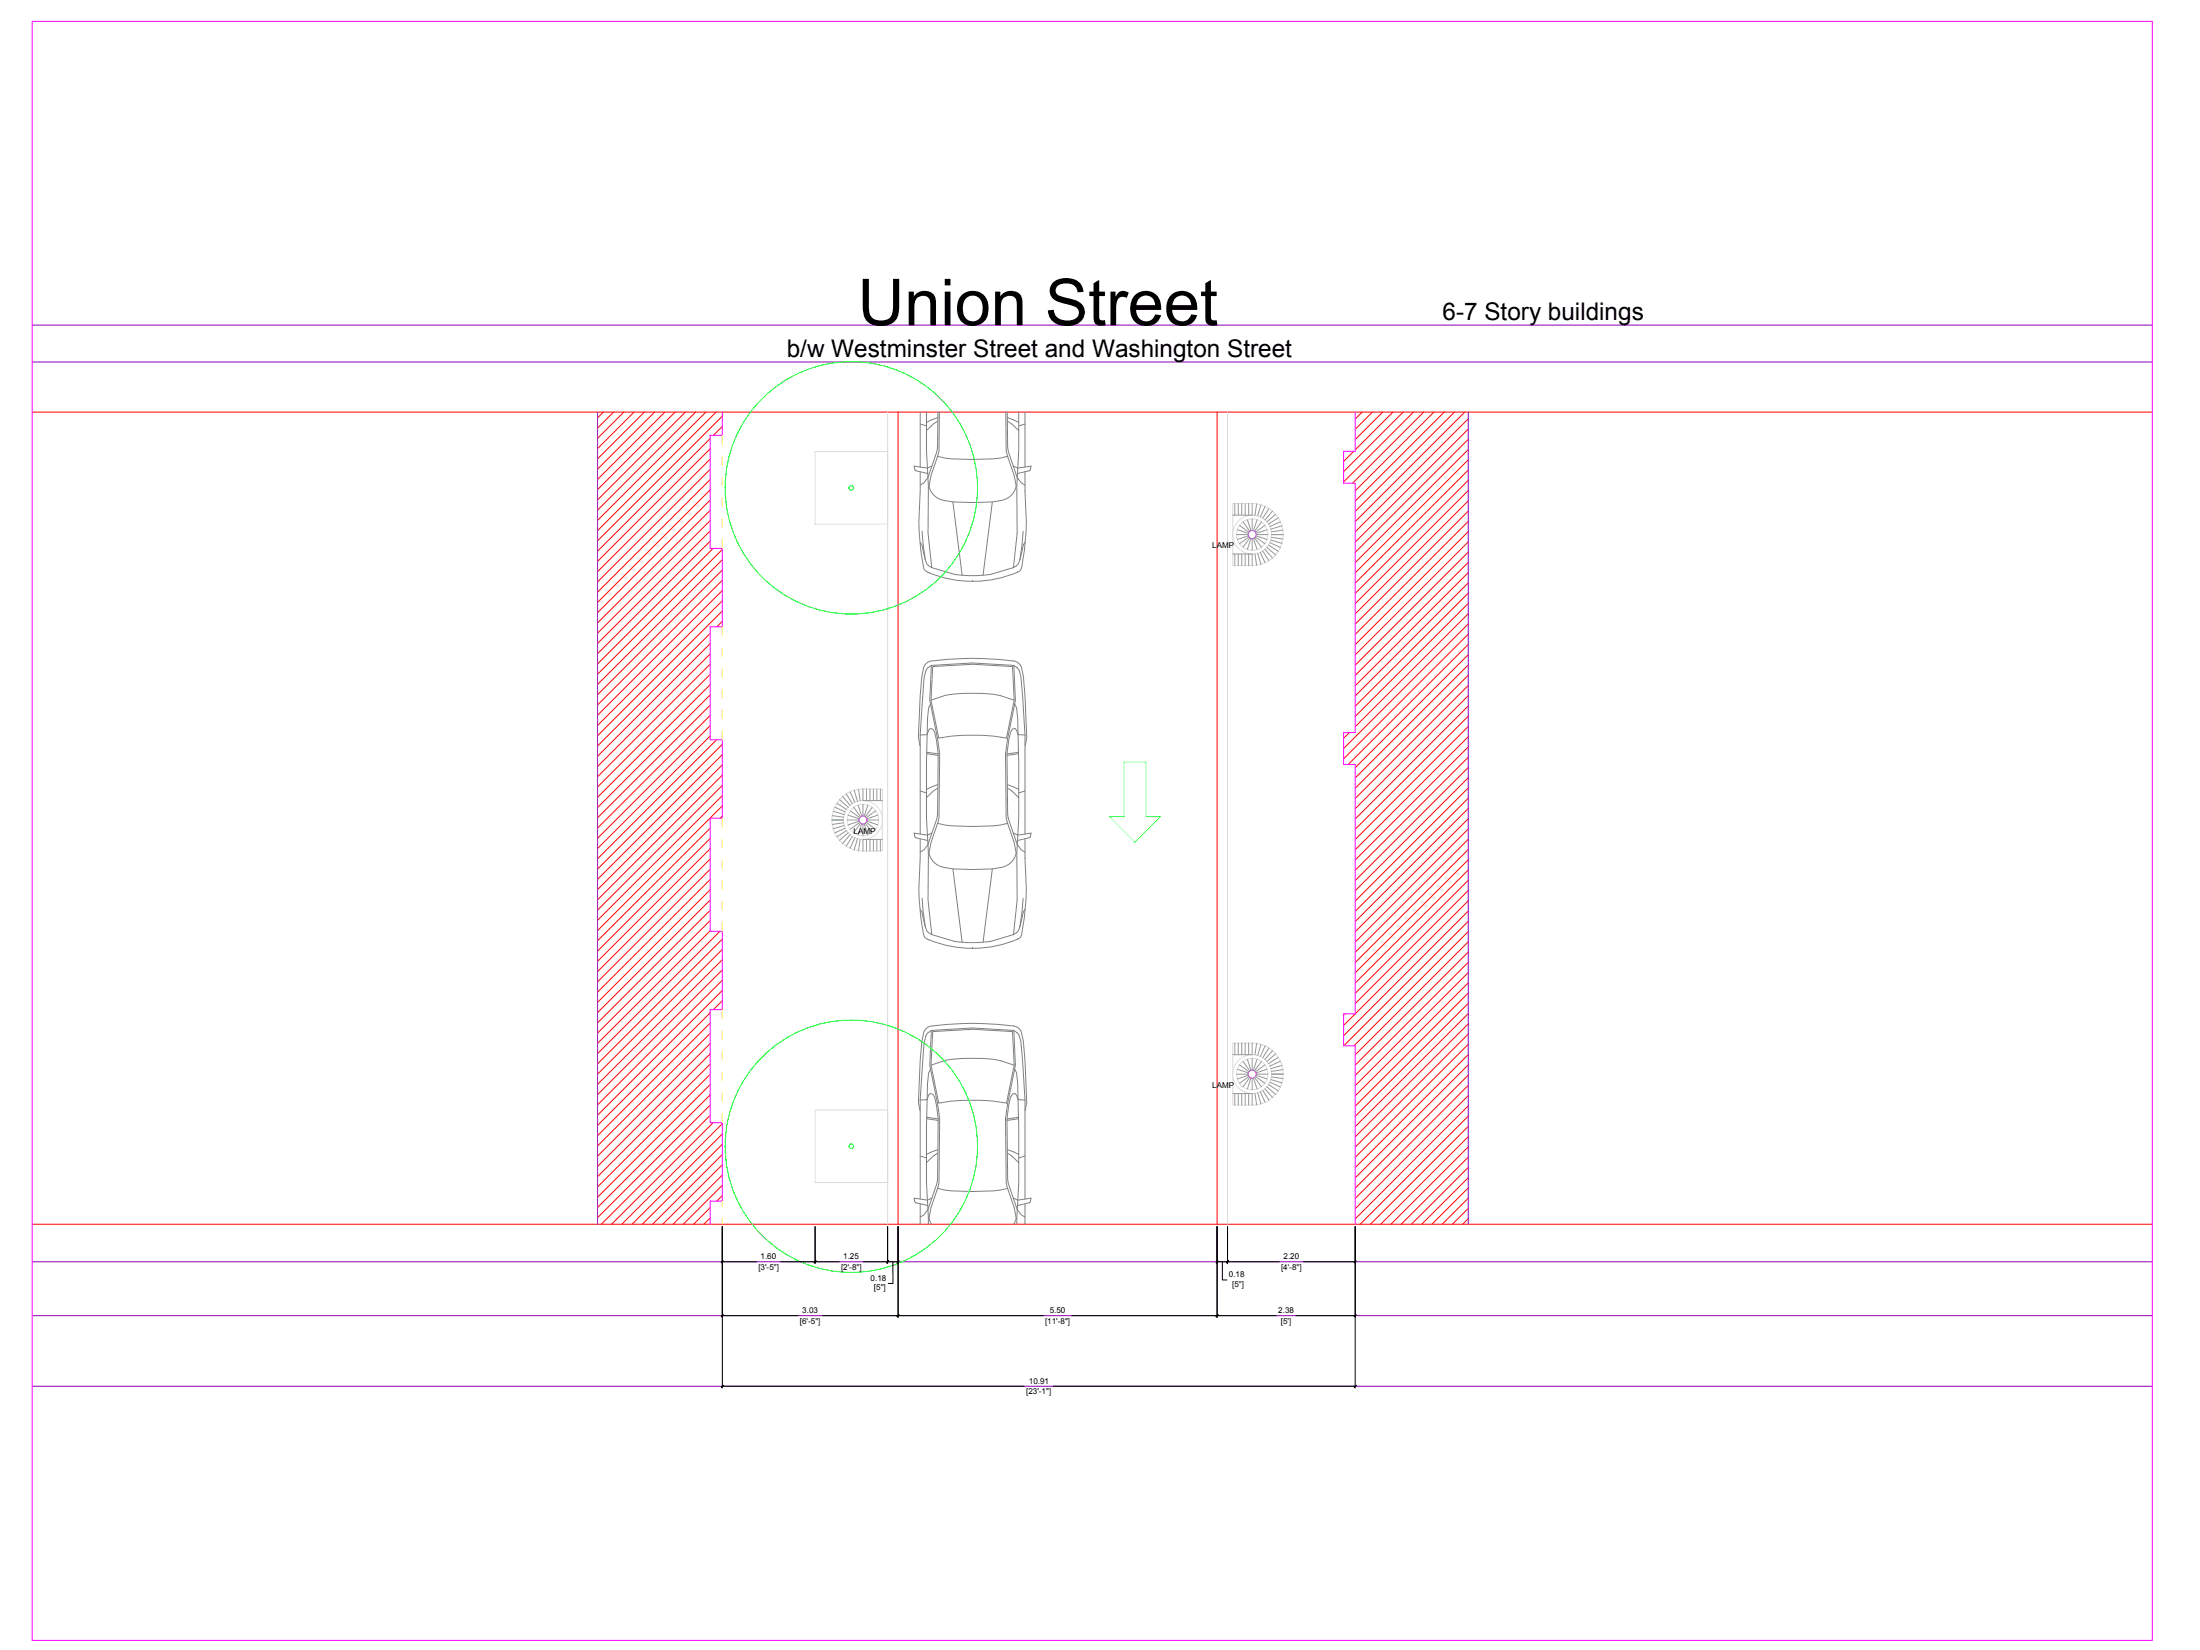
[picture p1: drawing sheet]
<svg xmlns="http://www.w3.org/2000/svg" width="1219mm" height="914mm" viewBox="0 0 1219 914" stroke-linecap="round" stroke-linejoin="round" font-family="sans-serif">
<!-- layer: HIDDEN -->
<path d="M18 180h1175M18 201h1175M331 228v450M814 228v450M18 699h1175M18 729h1175M18 768h1175" fill="none" stroke="#8a00b8" stroke-width=".55"/>
<g fill="none" stroke="#f00" stroke-width=".55">
<path d="M334 228l-3 4M340 228l-9 9M346 228l-15 15M351 228l-20 21M357 228l-26 26M363 228l-32 32M368 228l-37 38M374 228l-43 43M380 228l-49 49M385 228l-54 55M391 228l-60 60M397 228l-66 66"/>
<path d="M400 231l-69 69M400 236l-5 5M755 228l-4 4M761 228l-10 10M766 228l-15 16M772 228l-21 21M778 228l-33 33M783 228l-38 39M789 228l-39 40M795 228l-44 44M800 228l-49 50M806 228l-55 55"/>
<path d="M812 228l-61 61M814 232l-63 63M814 238l-63 62M394 243l-63 62M394 249l-63 62M394 254l-63 63M750 250l-5 6M814 249l-63 63M814 255l-63 63M814 243l-63 63M394 260l-63 62M394 266l-63 62"/>
<path d="M394 271l-63 63M394 277l-63 63M814 260l-63 63M814 266l-63 63M814 272l-63 63M814 278l-63 62M394 283l-63 62M394 289l-63 62M394 294l-63 63M394 300l-63 62M814 283l-63 63M814 289l-63 63"/>
<path d="M814 295l-63 62M395 304l-64 64M400 305l-69 69M400 310l-69 69M400 316l-69 69M814 300l-63 63M814 306l-63 63M814 312l-63 62M814 317l-63 63M400 322l-69 69M400 327l-69 69M400 333l-69 69"/>
<path d="M400 339l-69 69M814 323l-63 63M814 329l-63 62M814 334l-63 63M394 351l-63 62M394 357l-63 62M400 344l-3 3M814 340l-63 63M814 346l-69 69M814 351l-69 70M814 357l-67 67M394 362l-63 63"/>
<path d="M394 368l-63 62M394 374l-63 62M394 379l-63 63M814 363l-63 62M814 368l-63 63M814 374l-63 63M814 380l-63 63M394 385l-63 63M394 391l-63 62M394 397l-63 62M814 386l-63 62M814 391l-63 63"/>
<path d="M814 397l-63 63M394 402l-63 63M394 408l-63 62M397 410l-66 66M400 413l-69 69M400 418l-69 69M748 406l-3 3M814 403l-63 62M814 408l-63 63M814 414l-63 63M814 420l-63 62M400 424l-69 69"/>
<path d="M400 430l-69 69M400 435l-69 69M814 425l-63 63M814 431l-63 63M814 437l-63 62M394 459l-63 62M400 441l-69 69M400 447l-69 69M400 452l-1 1M814 442l-63 63M814 448l-63 63M814 454l-63 62"/>
<path d="M814 459l-63 63M394 465l-63 62M394 470l-63 63M394 476l-63 62M814 465l-63 63M814 471l-63 62M814 476l-63 63M394 482l-63 62M394 487l-63 63M394 493l-63 62M394 499l-63 62M814 482l-63 63"/>
<path d="M814 488l-63 62M814 493l-63 63M814 499l-69 69M394 505l-63 62M394 510l-63 63M394 516l-63 62M399 516l-68 68M814 505l-69 69M814 511l-69 69M814 516l-64 64M400 520l-69 70M400 526l-69 69"/>
<path d="M400 532l-69 69M400 538l-69 69M814 522l-63 63M814 528l-63 62M814 533l-63 63M814 539l-63 63M400 543l-69 69M400 549l-69 69M400 555l-5 5M814 545l-63 62M814 550l-63 63M814 556l-63 63"/>
<path d="M394 561l-63 63M394 567l-63 62M394 573l-63 62M394 578l-63 63M745 562v1M814 562l-63 62M814 567l-63 63M814 573l-63 63M814 579l-63 62M394 584l-63 62M394 590l-63 62M394 595l-63 63"/>
<path d="M814 584l-63 63M814 590l-63 63M814 596l-63 62M394 601l-63 62M394 607l-63 62M394 612l-63 63M394 618l-61 60M814 601l-63 63M814 607l-63 63M814 613l-63 63M814 619l-60 59M395 622l-56 56"/>
<path d="M400 623l-55 55M400 628l-50 50M400 634l-44 44M400 640l-38 38M814 624l-55 54M814 630l-49 48M814 636l-43 42M400 645l-33 33M400 651l-27 27M400 657l-21 21M814 641l-38 37M814 647l-32 31"/>
<path d="M814 653l-26 25M814 658l-20 20M394 669l-10 9M394 675l-4 3M400 663l-3 3M814 664l-15 14M814 670l-9 8M814 675l-3 3"/>
</g>
<!-- layer: Edge -->
<path d="M18 228h1175M498 228v450M674 228v450M18 678h1175" fill="none" stroke="#f00" stroke-width=".55"/>
<!-- layer: Poche -->
<g fill="none" stroke="#f0f" stroke-width=".55">
<path d="M18 12h1175v897h-1175zM400 228v13h-6v63h6v43h-6v63h6v43h-6v63h6v44h-6v62h6v44h-6v12M751 228v22h-6v18h6v138h-6v18h6v138h-6v18h6v98"/>
<circle cx="694" cy="296" r="2.3"/>
<circle cx="478" cy="454" r="2.3"/>
<circle cx="694" cy="595" r="2.3"/>
</g>
<!-- layer: Details -->
<g fill="none" stroke="#dcdcdc" stroke-width=".55">
<path d="M492 228v450M680 228v450M452 250h40v40h-40zM683 279h11a17 17 0 0 1 17 17 17 17 0 0 1-17 17h-11zM466 443a17 17 0 0 1 12-6h11v35h-11a17 17 0 0 1-16-11 17 17 0 0 1 4-18zM683 578h11a17 17 0 0 1 17 17 17 17 0 0 1-17 17h-11zM452 615h40v40h-40z"/>
<circle cx="694" cy="296" r="11"/>
<circle cx="694" cy="296" r="9"/>
<circle cx="478" cy="454" r="11"/>
<circle cx="478" cy="454" r="9"/>
<circle cx="694" cy="595" r="11"/>
<circle cx="694" cy="595" r="9"/>
</g>
<!-- layer: Above -->
<g fill="none" stroke="#ff0" stroke-width=".55">
<path d="M400 241v5M400 253v5M400 265v4M400 276v5M400 287v5M400 299v5M400 347v5M400 359v5M400 371v4M400 382v5M400 394v4M400 405v5"/>
<path d="M400 453v5M400 465v5M400 477v4M400 488v5M400 500v4M400 511v5M400 560v5M400 571v5M400 583v4M400 594v5M400 606v4M400 617v5"/>
<path d="M400 666v3M400 675v3"/>
</g>
<!-- layer: HIDDEN -->
<g fill="none" stroke="#808080" stroke-width=".55">
<path d="M510 235l3 1M510 228v31M513 228v22l1 19v26l2 20M520 233l-7 6M520 231l-7 3M520 228l-1 22-5 15-2 3-2 1M521 228l-1 22v3M557 228l1 22v3M558 228l1 22 5 15 2 3 2 1M558 231l7 3M558 233l7 6M565 228v22l-2 19 1 26-2 20 2-3 1-2"/>
<path d="M568 228v31M568 235l-3 1M516 258l-2 1-7-1v3l7 1M520 253a110 110 0 0 0 38 0l4 11 1 5a10 10 0 0 1-8 8 106 106 0 0 1-33 0 10 10 0 0 1-7-8l1-5zM562 258l2 1 7-1v3l-7 1M510 261v11a141 141 0 0 0 2 43l1 1a60 60 0 0 0 52 0l1-2 2-9a140 140 0 0 0 0-33v-11M528 278l5 41M550 278l-5 41M511 294l2 16M567 294l-2 16M510 300l1 2a22 22 0 0 0 4 12l1 1 13 3 10 1 10-1M562 315l-13 3"/>
<path d="M568 300l-1 2-2 8M539 322h.1M514 370l-2 5-2 32M516 366a5 5 0 0 0-4 4l-2 15-1 24 1 4M516 369l-1 19 6 30-1 35v3M516 369l23-2 23 2M516 369l-2 1M516 366a152 152 0 0 1 48 1l2 2 1 6 2 34-1 4M517 369l22-1 22 1 1 19-4 21a112 112 0 0 0-38 0l-4-21zM562 369l1 19-1 2 1 2a625 625 0 0 1 0 81l1 26-2 19 2-2 1-2M562 369l2 1M564 370l1 1 1 4 2 32"/>
<path d="M516 390l-1 2a663 663 0 0 0-1 81v26l2 19M516 388a59 59 0 0 1 29-4l10 2 7 2M562 390l-5 28 1 35v3M510 407h4l1-3h2l1 2 1 4 1 8-1 36-5 14-2 3-2 1M510 407v55M513 418l7 1M514 417l6 1M564 417l-6 1M564 418l-6 1M568 407h-4l-1-3h-2l-1 2-1 4-1 8 1 36 5 14 2 3 2 1M568 407v55M510 438l3 1"/>
<path d="M520 437l-7 5M520 435l-7 2M558 435l7 2M558 437l7 5M568 438l-3 1M558 456a109 109 0 0 1-38 0l-4 11-1 6a10 10 0 0 0 8 8M558 456l4 11 1 6a10 10 0 0 1-8 8 109 109 0 0 1-32 0M510 465v11a141 141 0 0 0 2 42l1 1a60 60 0 0 0 52 0l1-1 2-10a140 140 0 0 0 0-32v-11M516 462l-2 1-7-1v2l7 2M562 462l2 1 7-1v2l-7 2M511 498l2 16M528 482l5 40"/>
<path d="M550 482l-5 40M567 498l-2 16M510 504l1 1a22 22 0 0 0 4 12l1 1 13 4M562 518l-13 4M568 504l-1 1-2 9M529 522h10h10M539 526h.1M514 572l-2 5-2 33M516 569a5 5 0 0 0-4 4l-2 15-1 23 1 4M516 571l-1 19 6 30-1 36v3M516 571l23-1 23 1M516 571l-2 1"/>
<path d="M516 569a152 152 0 0 1 48 0l2 3 1 5 2 34-1 4M517 572l22-2 22 2 1 18-4 21a112 112 0 0 0-38 0l-4-21zM562 571l1 19-1 2 1 3a711 711 0 0 1 1 83M562 571l2 1M564 572l1 2 1 3 2 33M516 592l-1 3a663 663 0 0 0-1 80v3M516 590a59 59 0 0 1 29-3l10 1 7 2M562 592l-5 28 1 36v3M510 610l4-1 1-3h2l1 2 1 4 1 8-1 36-5 14-2 3-2 1M510 610v54M513 620l7 1M514 619l6 1"/>
<path d="M564 619l-6 1M564 620l-6 1M568 610l-4-1-1-3h-2l-1 2-1 4-1 8 1 36 5 14 2 3 2 1M568 610v54M520 639l-7 5M520 637l-7 3M558 637l7 3M558 639l7 5M510 641l3 1M558 659a109 109 0 0 1-38 0l-4 10-1 6 1 3M558 659l4 10 1 6-1 3M568 641l-3 1"/>
<path d="M510 667v11M516 664l-2 1-7-1v2l7 2M562 664l2 1 7-1v2l-7 2M568 667v11"/>
</g>
<!-- layer: Cars -->
<path d="M623 422h12v31h8l-14 14-14-14h8z" fill="none" stroke="#0ff" stroke-width=".55"/>
<!-- layer: Trees -->
<g fill="none" stroke="#0f0" stroke-width=".55">
<circle cx="472" cy="270" r="1.3"/>
<circle cx="472" cy="270" r="70"/>
<circle cx="472" cy="635" r="1.3"/>
<circle cx="472" cy="635" r="70"/>
</g>
<!-- layer: Hatch and Paving -->
<g fill="none" stroke="#989898" stroke-width=".55">
<path d="M684 279v6M686 279v6M688 279v6M690 279v6M692 279v6M694 279v6h-11M696 279l-1 7M699 280l-2 6M685 296h7M686 294l6 2M687 291l5 4M689 289l4 5"/>
<path d="M691 288l2 6M692 297l-6 2M692 298l-5 3M693 298l-4 5M693 298l-2 7M694 288v6M694 299v6M695 298l2 7M695 298l4 5M696 298l5 3M696 297l6 2M696 296h7"/>
<path d="M697 288l-2 6M699 289l-4 5M701 291l-5 4M701 281l-3 5M702 294l-6 2M703 282l-3 5M704 299l6 2M705 298l6 1M705 296h6M705 283l-4 5M707 285l-5 4M708 287l-5 3"/>
<path d="M710 289l-6 3M710 291l-6 2M711 294l-6 1M683 307h11v6M684 307v6M686 307v6M688 307v6M690 307v6M692 307v6M695 307l1 6M697 307l2 6M698 306l3 6"/>
<path d="M700 305l3 6M701 304l4 5M702 303l5 5M703 302l5 4M704 301l6 2M469 440l3 5M471 439l3 6M473 438l2 6M476 437l1 7M478 437v7h11M480 437v7M482 437v7"/>
<path d="M484 437v7M486 437v7M488 437v7M461 454h6M461 452l7 1M462 450l6 1M463 447l5 3M464 445l5 4M465 443l5 4M467 441l4 5M468 456l-7 1M468 457l-6 2"/>
<path d="M468 459l-5 3M470 454h6M470 452l6 2M471 449l5 4M473 447l4 6M476 446l2 6M476 455l-6 2M476 456l-5 4M477 456l-4 5M478 457l-2 6M478 446v6M478 457v6"/>
<path d="M479 457l2 6M480 456l3 5M480 456l5 4M480 455l6 2M480 454h7M481 446l-2 6M483 447l-3 6M485 449l-5 4M486 452l-6 2M469 460l-5 4M470 461l-5 5M471 463l-4 4"/>
<path d="M472 464l-3 5M474 464l-3 6M475 465l-2 6M477 465l-1 6M480 465v7M482 465v7M484 465v7M486 465v7M488 465v7M489 465h-11v7M684 578v6M686 578v6"/>
<path d="M688 578v6M690 578v6M692 578v6M694 578v6h-11M696 578l-1 7M699 579l-2 6M701 580l-3 5M685 595h7M686 593l6 2M687 590l5 4M689 588l4 5M691 587l2 6"/>
<path d="M692 596l-6 2M692 597l-5 3M693 597l-4 5M693 597l-2 7M694 587v6M694 598v6M695 597l2 7M695 597l4 5M696 597l5 3M696 596l6 2M696 595h7M697 587l-2 6"/>
<path d="M699 588l-4 5M701 590l-5 4M702 593l-6 2M703 581l-3 5M704 600l6 2M704 598l6 2M705 597l6 1M705 595h6M705 582l-4 5M707 584l-5 4M708 586l-5 3M710 588l-6 3"/>
<path d="M710 590l-6 2M711 593l-6 1M683 606h11v6M684 606v6M686 606v6M688 606v6M690 606v6M692 606v6M695 606l1 6M697 606l2 6M698 605l3 6M700 604l3 6"/>
<path d="M701 603l4 5M702 602l5 5M703 601l5 4"/>
</g>
<!-- layer: Text -->
<g fill="none" stroke="#000" stroke-width=".55">
<path d="M400 680v89M452 680v20M492 680v20M498 680v50M674 680v50M680 680v20M751 680v89M400 699h19M433 699h32M479 699h19M495 699v12h-3M674 699h35"/>
<path d="M677 699v10h3M722 699h29M400 729h42M456 729h122M594 729h113M718 729h33M400 768h168M584 768h167"/>
</g>
<!-- layer: 0 -->
<g fill="#000" stroke="#000" stroke-width=".55">
<path d="M401 699l-1 1zM401 699l-1 1z"/>
<path d="M451 700l1-1zM452 699l-1 1z"/>
<path d="M452 699l-1 1zM452 699l-1 1z"/>
<path d="M491 700l1-1zM492 699l-1 1z"/>
<path d="M492 699l-1 1zM491 700l1-1z"/>
<path d="M497 700l1-1zM498 699l-1 1z"/>
<path d="M675 699l-1 1zM675 699l-1 1z"/>
<path d="M680 700l1-1zM681 699l-1 1z"/>
<path d="M681 699l-1 1zM680 700l1-1z"/>
<path d="M750 700l1-1zM751 699v1z"/>
<path d="M401 729l-1 1zM401 729l-1 1z"/>
<path d="M497 730l1-1zM498 729l-1 1z"/>
<path d="M498 729l-1 1zM497 730l1-1z"/>
<path d="M674 730l1-1zM675 729l-1 1z"/>
<path d="M675 729l-1 1zM675 729l-1 1z"/>
<path d="M750 730l1-1zM751 729v1z"/>
<path d="M401 768l-1 1zM401 768l-1 1z"/>
<path d="M750 769l1-1zM751 768v1z"/>
</g>
<text font-size="35.9" x="475" y="180">Union Street</text>
<g font-size="13.5">
<text x="799" y="177">6-7 Story buildings</text>
<text x="436" y="198">b/w Westminster Street and Washington Street</text>
</g>
<g font-size="4.5">
<text x="672" y="304">LAMP</text>
<text x="473" y="462">LAMP</text>
<text x="672" y="603">LAMP</text>
<text x="421" y="698">1.60</text>
<text x="467" y="698">1.25</text>
<text x="711" y="698">2.20</text>
<text x="420" y="704">[3'-5&quot;]</text>
<text x="466" y="704">[2'-8&quot;]</text>
<text x="681" y="708">0.18</text>
<text x="710" y="704">[4'-8&quot;]</text>
<text x="482" y="710">0.18</text>
<text x="683" y="713">[5&quot;]</text>
<text x="484" y="715">[5&quot;]</text>
<text x="445" y="728">3.03</text>
<text x="582" y="728">5.50</text>
<text x="708" y="728">2.38</text>
<text x="443" y="734">[6'-5&quot;]</text>
<text x="579" y="734">[11'-8&quot;]</text>
<text x="710" y="734">[5']</text>
<text x="570" y="767">10.91</text>
<text x="569" y="773">[23'-1&quot;]</text>
</g>
</svg>
